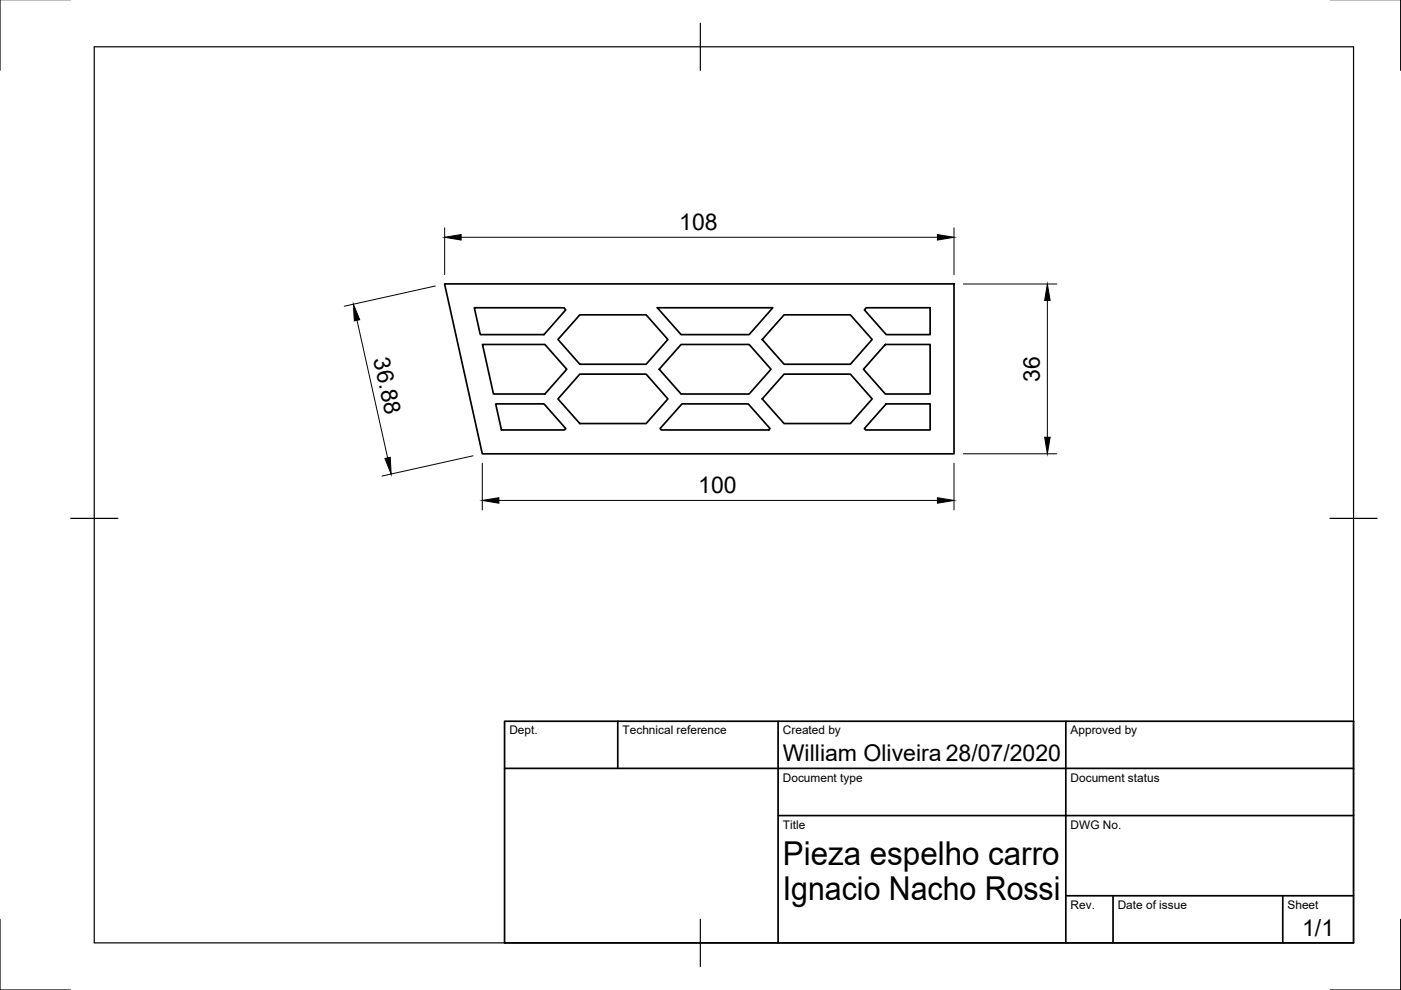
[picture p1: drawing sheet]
<svg xmlns="http://www.w3.org/2000/svg" width="297mm" height="210mm" viewBox="0 0 297 210" stroke-linecap="round" stroke-linejoin="round" font-family="sans-serif">
<!-- layer: Visible -->
<g fill="none" stroke="#000" stroke-width=".36">
<path d="M94.3 60.2h108v36h-100zM100.6 65.2h19l.4 .5-4.7 5.2h-13.5zM102.3 73h13.2l4.7 5.3-4.7 5.2h-10.9zM122.9 66.8h14.1l4.6 5.2-4.6 5.2h-14.1l-4.6-5.2zM122.9 79.3h14.1l4.6 5.3-4.6 5.2h-14.1l-4.6-5.2zM139.4 65.2h24.5l-5.1 5.7h-14.4zM144.4 73h14.4l4.7 5.3-4.7 5.2h-14.4l-4.6-5.2zM166.2 66.8h14.1l4.6 5.2-4.6 5.2h-14.1l-4.6-5.2zM166.2 79.3h14.1l4.6 5.3-4.6 5.2h-14.1l-4.6-5.2zM183.7 65.2h13.5v5.7h-9.3l-4.6-5.2zM187.7 73h9.5v10.5h-9.5l-4.6-5.2zM105.1 85.6h10.2l4.7 5.3-.3 .3h-13.4z"/>
<path d="M144.6 85.6h14l4.7 5.3-.3 .3h-22.8l-.2-.3zM187.9 85.6h9.3v5.6h-13.7l-.2-.3z"/>
</g>
<!-- layer: Border -->
<path d="M0 -.1v15M297 -.1v15M20 9.9h267v190h-267zM148.5 4.9v10M15 109.9h10M282 109.9h10M0 194.9v15h15M148.5 194.9v10M297 194.9v15h-15" fill="none" stroke="#000" stroke-width=".25"/>
<!-- layer: TitleBlock -->
<path d="M107 152.9h180v47h-180zM131 152.9v10M165 152.9v47M226 152.9v47M107 162.9h180M165 172.9h122M226 189.9h61M236 189.9v10M272 189.9v10" fill="none" stroke="#000" stroke-width=".36"/>
<!-- layer: Dimensions -->
<path d="M94.3 48.3v9.9M97.8 50.3h101M202.3 48.3v9.9M75.7 67.9l6.5 29.2M92.3 60.6l-19.3 4.3M204.3 60.2h19.8M222.1 63.7v29M100.3 96.6l-19.3 4.3M102.3 98.2v9.9M202.3 98.2v9.9M204.3 96.2h19.8M105.8 106.1h93" fill="none" stroke="#000" stroke-width=".21"/>
<path d="M94.3 50.3l3.5-.6v1.2zM198.8 49.7l3.5 .6-3.5 .6zM74.9 64.5l1.4 3.3-1.2 .2zM222.1 60.2l.6 3.5h-1.2zM81.6 97.2l1.1-.2 .2 3.5zM221.5 92.7h1.2l-.6 3.5zM102.3 106.1l3.5-.6v1.2zM198.8 105.5l3.5 .6-3.5 .6z" fill="#000" stroke="#000" stroke-width=".21"/>
<g font-size="7">
<text x="166" y="183.4">Pieza espelho carro</text>
<text x="166" y="190.9">Ignacio Nacho Rossi</text>
</g>
<g font-size="4.9">
<text x="144" y="48.8">108</text>
<text x="79.1" y="76.2" transform="rotate(78 79.1 76.2)">36.88</text>
<text x="220.5" y="80.9" transform="rotate(-90 220.5 80.9)">36</text>
<text x="148" y="104.6">100</text>
<text x="166" y="161.4">William Oliveira 28/07/2020</text>
<text x="276.1" y="198.6">1/1</text>
</g>
<g font-size="2.5">
<text x="108" y="155.7">Dept.</text>
<text x="132" y="155.7">Technical reference</text>
<text x="166" y="155.7">Created by</text>
<text x="227" y="155.7">Approved by</text>
<text x="166" y="165.7">Document type</text>
<text x="227" y="165.7">Document status</text>
<text x="166" y="175.7">Title</text>
<text x="227" y="175.7">DWG No.</text>
<text x="227" y="192.7">Rev.</text>
<text x="237" y="192.7">Date of issue</text>
<text x="273" y="192.7">Sheet</text>
</g>
</svg>
